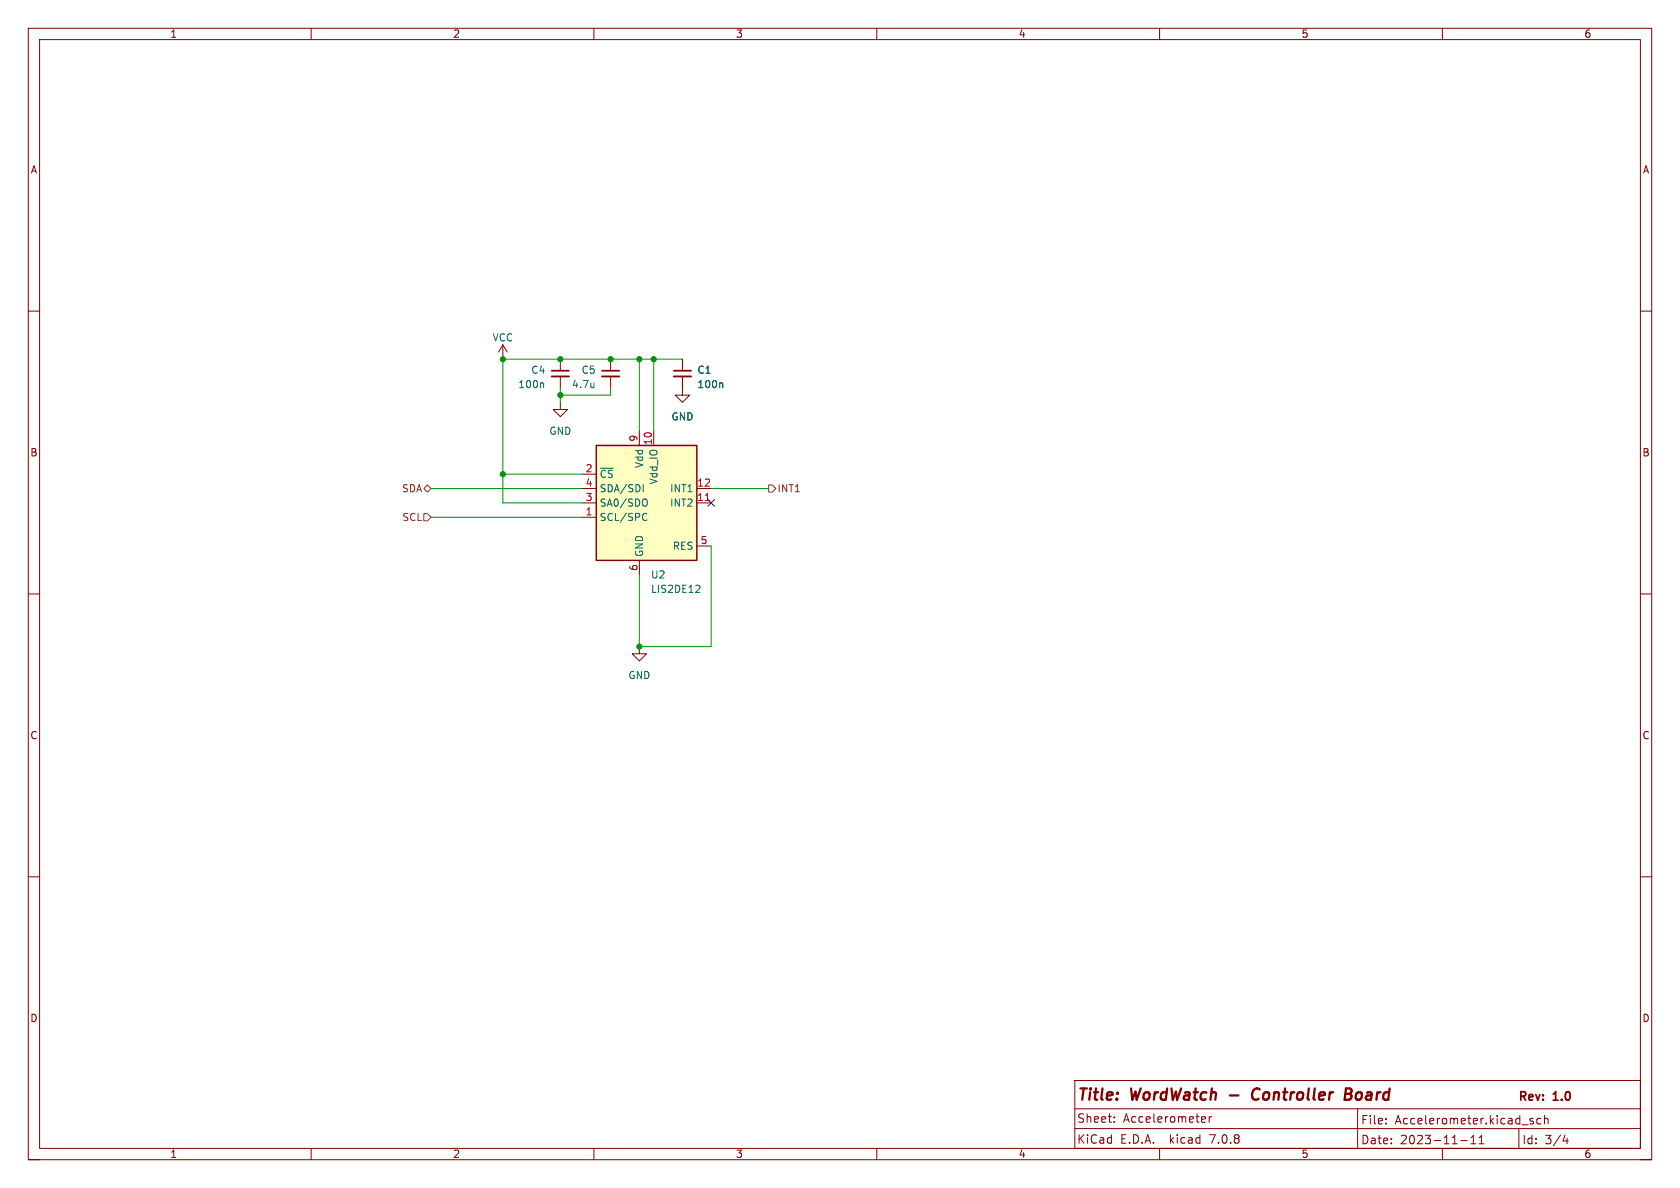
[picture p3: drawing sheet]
<svg xmlns="http://www.w3.org/2000/svg" width="297mm" height="210mm" viewBox="0 0 297 210" stroke-linecap="round" stroke-linejoin="round" font-family="sans-serif">
<g fill="none" stroke="#840000" stroke-width=".18">
<path d="M5 5h287v200h-287zM7 7h283v196h-283zM55 5v2M105 5v2M155 5v2M205 5v2M255 5v2M5 55h2M290 55h2M88.9 61l-.8 1.2M88.9 61v2.5M88.9 61l.8 1.2"/>
<path d="M99.1 71.1v1.3h1.2l-1.2 1.3-1.3-1.3h1.3M99.1 63.5v2M99.1 66.5v2.1M107.9 63.5v2M107.9 66.5v2.1M113 76.2v2.5M115.6 76.2v2.5M120.6 66.5v3.4h1.3l-1.3 1.2-1.2-1.2h1.2M120.6 63.5v2M102.9 91.4h2.5M102.9 88.9h2.5M102.9 86.4h2.5"/>
<path d="M102.9 83.8h2.5M113 99.1v2.5M123.2 88.9h2.5M123.2 86.4h2.5M123.2 96.5h2.5M5 105h2M113 114.3v1.3h1.3l-1.3 1.2-1.2-1.2h1.2M290 105h2M5 155h2M290 155h2M190 191h100v12h-100zM190 196h100"/>
<path d="M190 199.5h100M197 198.2v.2M197 197.5v.1M212.6 197.4l.5 .1v.2l-.7 .2M213.1 198.3l-.5 .1M213.8 197.4v1M214.2 197.4l-.3 .1-.1 .2M240 196v7M245 198.5v.2M245 197.8v.1M268.5 199.5v3.5M270.5 198l.6 .4-.2 .3-.4-.1"/>
<path d="M271 197.8l-.3-.1-.2 .2M272.4 197.8l-.4-.1-.3 .3v.4l.1 .2h.6M273 197.8l.3-.1 .3 .1 .1 .9M273 197.2v1.5M5 205h2M55 203v2M105 203v2M155 203v2M205 203v2M255 203v2M258.3 201.6h1.1M260 202.2h.9"/>
<path d="M260 201.1l.5-.4v1.5M261.5 202.2h.8M261.5 201.1l.4-.4v1.5M276.7 200.6l-.4 1.1h1M277 201.2v1M290 205h2"/>
</g>
<path d="M217.4 193.6h1.5M222.3 192.4a1.13 1.13 0 0 0-.9 .7 1.13 1.13 0 0 0 .2 1.2l.3 .1 .5-.1M237.8 193.4h.7M238 192.4h.6a.49 .49 0 0 1 .4 .5 .49 .49 0 0 1-.5 .5l.3 .1a.58 .58 0 0 1-.3 .9h-.8z" fill="none" stroke="#840000" stroke-width=".4"/>
<path d="M105.4 78.7h17.8v20.4h-17.8z" fill="#ffffc2" stroke="#ffffc2" stroke-width=".18"/>
<path d="M105.4 78.7h17.8v20.4h-17.8z" fill="none" stroke="#840000" stroke-width=".25"/>
<path d="M95.9 67.7l.2 .2v.6M105 67.7v.8M105 68.4l-.1 .1M127.6 67.7l.2 .2v.6M113.7 85.7v1.2M114 90.7l.4 .2M114.1 88.2l.1 .1a.81 .81 0 0 1-.1 1.2M114.4 91.9l-.4 .1M123.5 103.4l.2 .3v.3l-.7 .7h.7" fill="none" stroke="#006464" stroke-width=".18"/>
<path d="M124.7 88.5h.7" fill="none" stroke="#a90000" stroke-width=".18"/>
<path d="M97.5 66.5h3.1M106.4 66.5h3.1M119.1 66.5h3.1" fill="none" stroke="#840000" stroke-width=".33"/>
<path d="M97.5 65.5h3.1M106.4 65.5h3.1M119.1 65.5h3.1" fill="none" stroke="#840000" stroke-width=".3"/>
<path d="M74.9 90.8h.7l.6 .6-.6 .7h-.7zM74.9 86.4l.7-.7 .6 .7-.6 .6zM135.9 85.7h.6l.7 .7-.7 .6h-.6z" fill="none" stroke="#725600" stroke-width=".18"/>
<path d="M99.1 68.6v2.5M107.9 68.6v1.3h-8.8M113 63.5v12.7M115.6 63.5v12.7M120.6 63.5h-31.7v25.4h14M76.2 86.4h26.7M76.2 91.4h26.7M88.9 83.8h14M125.7 96.5v17.8h-12.7v-12.7M125.7 86.4h10.2" fill="none" stroke="#009600" stroke-width=".18"/>
<path d="M125.1 88.3l1.2 1.2M126.3 88.3l-1.2 1.2" fill="none" stroke="#000084" stroke-width=".18"/>
<g fill="#009600" stroke="#009600" stroke-width=".18">
<circle cx="99.1" cy="69.9" r=".46"/>
<circle cx="88.9" cy="83.8" r=".46"/>
<circle cx="99.1" cy="63.5" r=".46"/>
<circle cx="88.9" cy="63.5" r=".46"/>
<circle cx="107.9" cy="63.5" r=".46"/>
<circle cx="113" cy="63.5" r=".46"/>
<circle cx="115.6" cy="63.5" r=".46"/>
<circle cx="113" cy="114.3" r=".46"/>
</g>
<g font-size="2.8" fill="#840000">
<text x="190.3" y="195.1">Title:</text>
<text x="200" y="195.1">WordWatch</text>
<text x="223" y="195.1">Controller</text>
<text x="240.2" y="195.1">Board</text>
</g>
<g font-size="2.1" fill="#840000">
<text x="268.3" y="195">Rev:</text>
<text x="274.7" y="195">1.0</text>
<text x="190.3" y="198.7">Sheet:</text>
<text x="190.3" y="202.4">KiCad</text>
<text x="198" y="202.4">E.D.A.</text>
<text x="198.5" y="198.7">Accelerometer</text>
<text x="206.9" y="202.4">kicad</text>
<text x="214.2" y="202.4">7.0.8</text>
<text x="240.5" y="202.5">Date:</text>
<text x="240.5" y="199">File:</text>
<text x="246.6" y="199">Accelerometer.kicad_sch</text>
<text x="247.5" y="202.5">2023-11-11</text>
<text x="269" y="202.5">Id:</text>
<text x="273.1" y="202.5">3/4</text>
</g>
<g font-size="1.8" fill="#840000">
<text x="30" y="6.9">1</text>
<text x="80" y="6.9">2</text>
<text x="130" y="6.9">3</text>
<text x="180" y="6.9">4</text>
<text x="230" y="6.9">5</text>
<text x="280" y="6.9">6</text>
<text x="5.3" y="30.9">A</text>
<text x="290.3" y="30.9">A</text>
<text x="5.3" y="80.9">B</text>
<text x="290.3" y="80.9">B</text>
<text x="5.3" y="130.9">C</text>
<text x="290.3" y="130.9">C</text>
<text x="5.3" y="180.9">D</text>
<text x="290.3" y="180.9">D</text>
<text x="30" y="204.9">1</text>
<text x="80" y="204.9">2</text>
<text x="130" y="204.9">3</text>
<text x="180" y="204.9">4</text>
<text x="230" y="204.9">5</text>
<text x="280" y="204.9">6</text>
</g>
<g font-size="1.8" fill="#006464">
<text x="87" y="60.6">VCC</text>
<text x="91.5" y="68.8">100n</text>
<text x="93.8" y="66.3">C4</text>
<text x="101" y="68.8">4.7u</text>
<text x="102.7" y="66.3">C5</text>
<text x="123.2" y="66.3">C1</text>
<text x="123.2" y="68.8">100n</text>
<text x="97" y="77.1">GND</text>
<text x="118.6" y="74.5">GND</text>
<text x="113.9" y="82.8" transform="rotate(-90 113.9 82.8)">Vdd</text>
<text x="105.9" y="84.7">~{CS}</text>
<text x="105.9" y="89.8">SA0/SDO</text>
<text x="105.9" y="87.2">SDA/SDI</text>
<text x="116.4" y="85.7" transform="rotate(-90 116.4 85.7)">Vdd_IO</text>
<text x="118.4" y="89.8">INT2</text>
<text x="118.4" y="87.2">INT1</text>
<text x="105.9" y="92.3">SCL/SPC</text>
<text x="113.9" y="98.6" transform="rotate(-90 113.9 98.6)">GND</text>
<text x="118.9" y="97.4">RES</text>
<text x="115" y="102.5">U2</text>
<text x="115" y="105">LIS2DE12</text>
<text x="111" y="120.2">GND</text>
</g>
<g font-size="1.8" fill="#a90000">
<text x="103.4" y="83.6">2</text>
<text x="112.8" y="78.2" transform="rotate(-90 112.8 78.2)">9</text>
<text x="115.3" y="78.8" transform="rotate(-90 115.3 78.8)">10</text>
<text x="103.4" y="88.6">3</text>
<text x="103.4" y="86.1">4</text>
<text x="123.1" y="88.6">11</text>
<text x="123.1" y="86.1">12</text>
<text x="103.4" y="91.2">1</text>
<text x="112.8" y="101" transform="rotate(-90 112.8 101)">6</text>
<text x="123.8" y="96.3">5</text>
</g>
<g font-size="1.8" fill="#725600">
<text x="71" y="87.2">SDA</text>
<text x="137.4" y="87.2">INT1</text>
<text x="71" y="92.3">SCL</text>
</g>
</svg>
